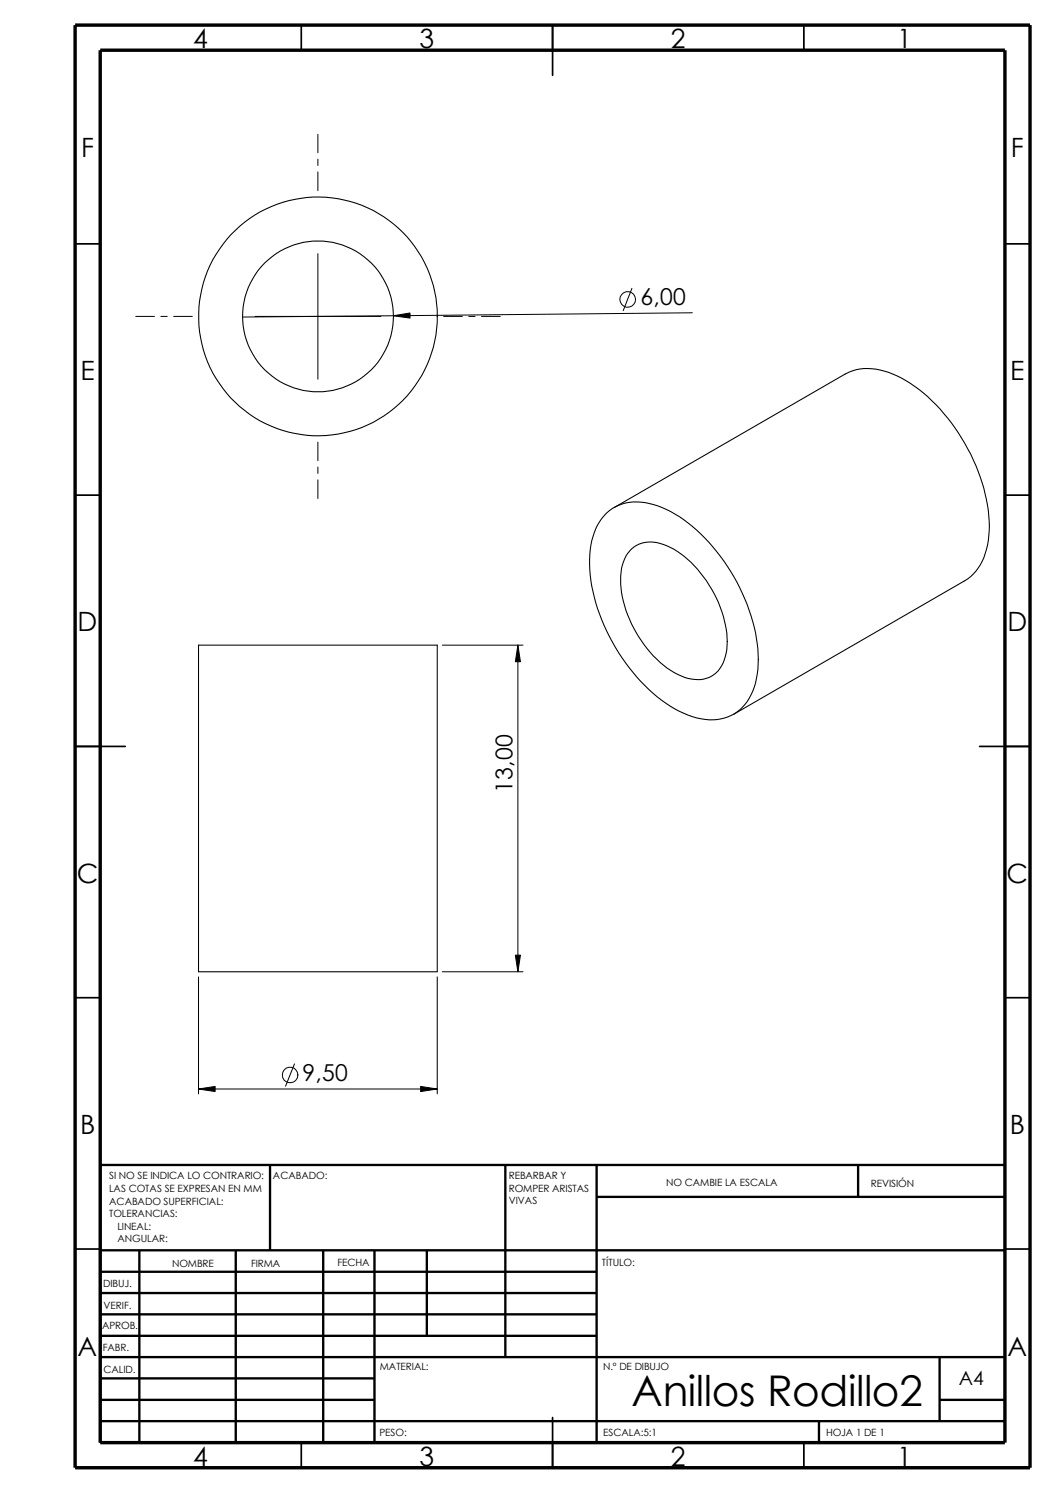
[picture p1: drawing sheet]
<svg xmlns="http://www.w3.org/2000/svg" width="210mm" height="297mm" viewBox="0 0 210 297" stroke-linecap="round" stroke-linejoin="round" font-family="sans-serif">
<g fill="none" stroke="#000" stroke-width=".34">
<path d="M59.9 5v5M109.9 5v10M159.9 5v5M14.9 48.5h5M199.9 48.5h5M14.9 98.5h5M199.9 98.5h5M14.9 148.5h10M194.9 148.5h10M14.9 198.5h5M199.9 198.5h5M14.9 248.5h5"/>
<path d="M199.9 248.5h5M59.9 287v5M109.9 282v10M159.9 287v5"/>
</g>
<g fill="none" stroke="#000" stroke-width=".47">
<path d="M53.7 231.8v17M100.5 231.8v38.2M118.7 231.8v55.2M118.7 238.1h81.2M170.7 231.8v6.3M199.9 231.8h-180v55.2M19.9 248.8h180M19.9 253h98.8M19.9 257.3h98.8M27.7 248.8v38.2M46.9 248.8v38.2M64.3 248.8v38.2"/>
<path d="M74.5 248.8v38.2M84.9 248.8v17M19.9 270h180M19.9 274.2h54.6M19.9 278.5h54.6M19.9 261.5h98.8M19.9 265.8h98.8M186.9 278.5h13M186.9 270v12.7M19.9 282.7h180M162.9 282.7v4.3"/>
</g>
<path d="M14.9 5h190v287h-190zM19.9 10h180v277h-180z" fill="none" stroke="#000" stroke-width=".68" stroke-linecap="butt"/>
<g fill="none" stroke="#000" stroke-width=".21">
<path d="M120.7 102.1a9.2 9.2 0 0 1 9.3-1.7 25.9 25.9 0 0 1 12.6 9.3 36.2 36.2 0 0 1 8.3 21.5 13.1 13.1 0 0 1-3.7 10 9.5 9.5 0 0 1-9.4 1.4 28 28 0 0 1-13.3-10.7 34.5 34.5 0 0 1-7.2-21.5 12.6 12.6 0 0 1 3.4-8.3zM122.2 101l45.9-26.6a10.2 10.2 0 0 1 8.7-.3 28.2 28.2 0 0 1 12.5 10.1 36.9 36.9 0 0 1 7.5 20.5 13.8 13.8 0 0 1-3.1 9.5l-1.7 1.3-46 26.6M125.6 109.2a6.3 6.3 0 0 1 7.1-.6 19.9 19.9 0 0 1 8.9 8.6 21 21 0 0 1 3 12 6.7 6.7 0 0 1-3.5 5.6 8.4 8.4 0 0 1-7.7-1.5 23.8 23.8 0 0 1-9.9-17.1 8.7 8.7 0 0 1 2.1-7zM39.5 128.4h47.5v64.9h-47.5z"/>
<circle cx="63.2" cy="62.9" r="23.8"/>
<circle cx="63.3" cy="62.9" r="15"/>
</g>
<g fill="none" stroke="#000" stroke-width=".2">
<path d="M63.2 26.7v3.7M63.2 31.7v1.2M63.2 34.2v3.7M63.2 50.5v24.9M125.7 57.4l-1.7 4.4M27 62.9h3.7M32 62.9h1.3M34.5 62.9h3.8M50.8 62.9h25M78.3 62.8l3.3-.5v1zM88.3 62.9h3.7M93.3 62.9h1.2"/>
<path d="M95.8 62.9h3.7M137.8 62.2l-89.5 .9M63.2 88v3.7M63.2 92.9v1.3M63.2 95.5v3.7M88 128.4h16.1M103 128.4l.5 3.3h-1zM103 128.4v64.9M39.5 194.4v23.2M87 194.4v23.2M88 193.3h16.1M102.5 190h1l-.5 3.3z"/>
<path d="M39.5 216.7l3.3-.5v1zM39.5 216.7h47.5M58.6 211.7l-1.8 4.4M83.7 216.2l3.3 .5-3.3 .5z"/>
<circle cx="124.9" cy="59.6" r="1.55"/>
<circle cx="57.7" cy="213.9" r="1.56"/>
</g>
<path d="M78.3 62.8l3.3-.5v1zM103 128.4l.5 3.3h-1zM102.5 190h1l-.5 3.3zM39.5 216.7l3.3-.5v1zM83.7 216.2l3.3 .5-3.3 .5z" fill="#000"/>
<text font-size="8.4" x="125.6" y="279.7">Anillos Rodillo2</text>
<g font-size="5.3">
<text x="38.4" y="9.6">4</text>
<text x="83.4" y="9.6">3</text>
<text x="133.5" y="9.6">2</text>
<text x="178.5" y="9.6">1</text>
<text x="16.1" y="31.3">F</text>
<text x="201.1" y="31.3">F</text>
<text x="16" y="75.6">E</text>
<text x="201" y="75.6">E</text>
<text x="15.5" y="125.6">D</text>
<text x="200.4" y="125.6">D</text>
<text x="15.3" y="175.6">C</text>
<text x="200.3" y="175.6">C</text>
<text x="15.9" y="225.6">B</text>
<text x="200.9" y="225.6">B</text>
<text x="15.5" y="269.8">A</text>
<text x="200.4" y="269.8">A</text>
<text x="38.4" y="291.6">4</text>
<text x="83.4" y="291.6">3</text>
<text x="133.5" y="291.6">2</text>
<text x="178.5" y="291.6">1</text>
</g>
<g font-size="4.6">
<text x="127.4" y="60.7" transform="rotate(-1 127.4 60.7)">6,00</text>
<text x="101.9" y="157.8" transform="rotate(-90 101.9 157.8)">13,00</text>
<text x="60.2" y="215.1" transform="rotate(-1 60.2 215.1)">9,50</text>
</g>
<text font-size="3.9" x="190.8" y="275.5">A4</text>
<g font-size="2">
<text x="21.7" y="234.7">SI NO SE INDICA LO CONTRARIO:</text>
<text x="21.7" y="237.2">LAS COTAS SE EXPRESAN EN MM</text>
<text x="21.7" y="239.6">ACABADO SUPERFICIAL:</text>
<text x="54.3" y="234.7">ACABADO:</text>
<text x="101.2" y="239.6">VIVAS</text>
<text x="101.2" y="234.6">REBARBAR Y</text>
<text x="101.2" y="237.1">ROMPER ARISTAS</text>
<text x="132.5" y="236">NO CAMBIE LA ESCALA</text>
<text x="173.3" y="236.2">REVISIÓN</text>
<text x="21.7" y="242.1">TOLERANCIAS:</text>
<text x="23.4" y="244.6">LINEAL:</text>
<text x="23.4" y="247.1">ANGULAR:</text>
<text x="67.1" y="252">FECHA</text>
<text x="119.8" y="252">TÍTULO:</text>
<text x="20.5" y="256.1">DIBUJ.</text>
<text x="34.2" y="252.1">NOMBRE</text>
<text x="50" y="252">FIRMA</text>
<text x="20.6" y="260.4">VERIF.</text>
<text x="20.3" y="264.5">APROB.</text>
<text x="20.4" y="268.8">FABR.</text>
<text x="20.6" y="273.2">CALID.</text>
<text x="75.6" y="272.6">MATERIAL:</text>
<text x="120" y="272.6">N.º DE DIBUJO</text>
<text x="75.5" y="285.6">PESO:</text>
<text x="120" y="285.7">ESCALA:5:1</text>
<text x="164.4" y="285.7">HOJA 1 DE 1</text>
</g>
</svg>
